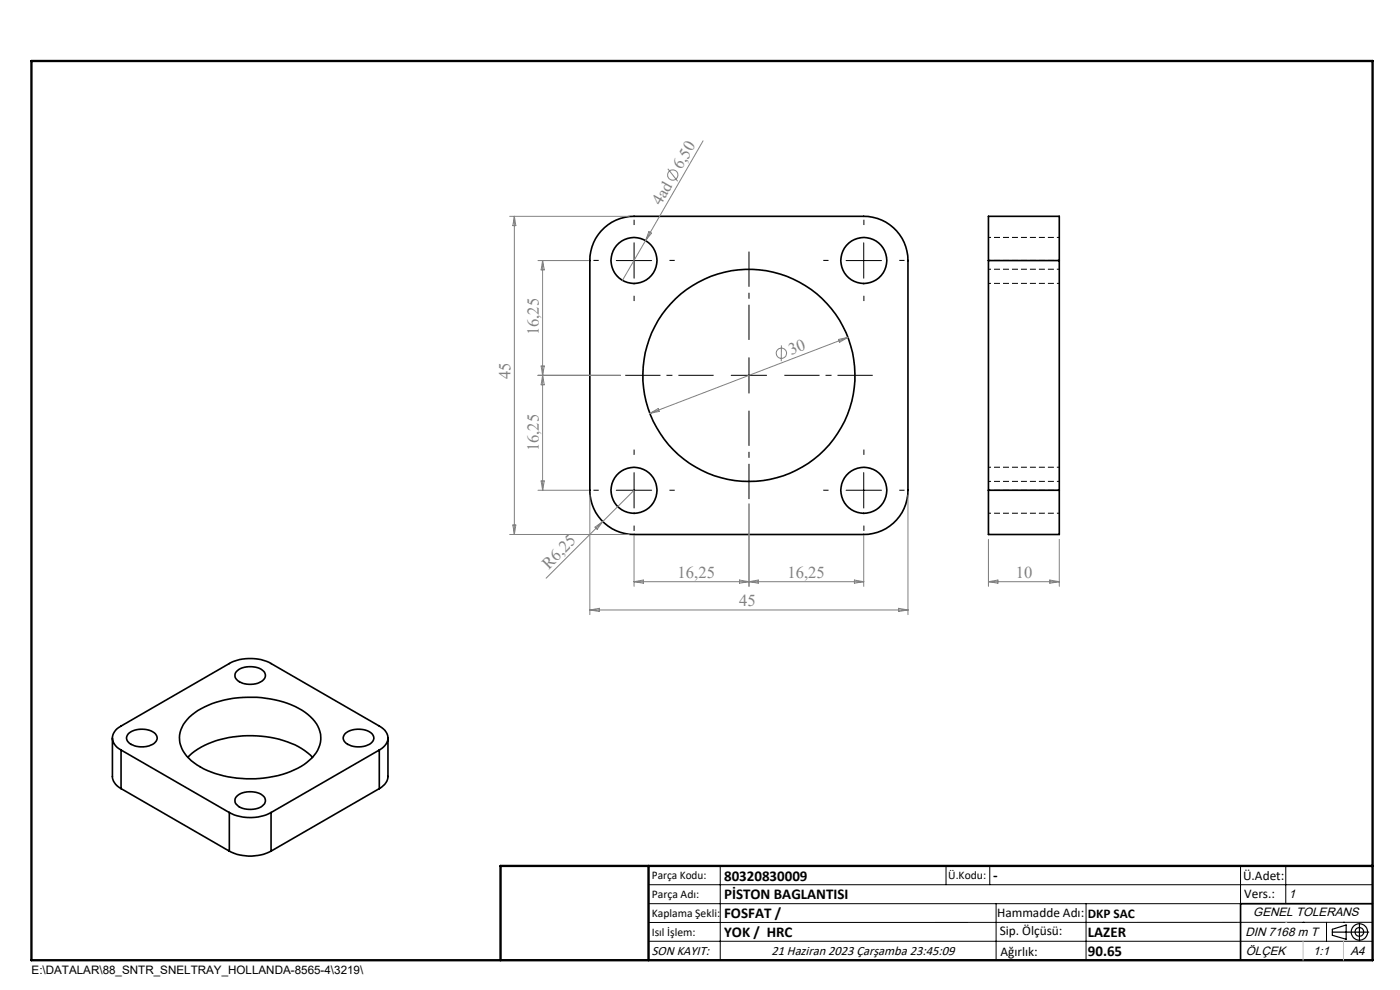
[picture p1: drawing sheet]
<svg xmlns="http://www.w3.org/2000/svg" width="297mm" height="210mm" viewBox="0 0 297 210" stroke-linecap="round" stroke-linejoin="round" font-family="sans-serif">
<g fill="none" stroke="#000" stroke-width=".35">
<path d="M127.5 49a9.3 9.3 0 0 1 7-3.1h48.7a9.4 9.4 0 0 1 9.4 9.4v48.7a9.4 9.4 0 0 1-9.4 9.4h-48.7a9.4 9.4 0 0 1-9.4-9.4v-48.7a9.3 9.3 0 0 1 2.4-6.3zM209.7 55.3v-9.4h15v9.4M209.7 55.3h15M209.7 55.3v48.7M224.7 55.3v48.7M209.7 104v9.4h15v-9.4M209.7 104h15M23.8 156.6v8.1a3.2 3.2 0 0 0 1.9 2.6M25.7 159.1a2.67 2.67 0 0 1-1.9-2.5 2.67 2.67 0 0 1 1.9-2.6l22.9-13.3a9.7 9.7 0 0 1 8.9 0l23 13.3a2.64 2.64 0 0 1 1.4 3.9l-.6 .6-.8 .6M25.7 159.1l22.9 13.3M25.7 159.1v8.2M27.2 155.6a4.6 4.6 0 0 1 5.9 .3 1.45 1.45 0 0 1-1.1 2.1 4.5 4.5 0 0 1-4.9-.8l-.3-.8z"/>
<path d="M40.2 152.1a19.8 19.8 0 0 1 14.2-4.2 18.5 18.5 0 0 1 11.4 4.1 5.8 5.8 0 0 1-.1 9.2 18.8 18.8 0 0 1-12.5 4 20.6 20.6 0 0 1-12-3.4 6.2 6.2 0 0 1-2.8-7l.5-1.1zM50.2 142.4a4.6 4.6 0 0 1 5.9 .2 1.5 1.5 0 0 1-1.1 2.2 4.2 4.2 0 0 1-5.1-1.1v-.8zM73.2 155.6a4.6 4.6 0 0 1 5.9 .3 1.45 1.45 0 0 1-1.1 2.1 4.5 4.5 0 0 1-5-.8l-.2-.8zM80.5 159.1l-23 13.3M80.5 159.1v8.2M82.3 156.6v8.1a3.2 3.2 0 0 1-1.8 2.6M25.7 167.3l22.9 13.2M39.8 160.6a18.3 18.3 0 0 1 12.7-4.5 19.8 19.8 0 0 1 13.3 4.1l.5 .4M48.6 172.4a9.7 9.7 0 0 0 8.9 0M48.6 172.4v8.1M50.2 168.9a4.6 4.6 0 0 1 5.9 .2 1.54 1.54 0 0 1-1.1 2.2 4.7 4.7 0 0 1-5-.8l-.2-.8zM57.5 172.4v8.1"/>
<path d="M80.5 167.3l-23 13.2M48.6 180.5a9.7 9.7 0 0 0 8.9 0M291.2 191.7h-28v12"/>
<circle cx="134.5" cy="55.3" r="4.9"/>
<circle cx="183.2" cy="55.3" r="4.9"/>
<circle cx="158.9" cy="79.6" r="22.5"/>
<circle cx="134.5" cy="104" r="4.9"/>
<circle cx="183.2" cy="104" r="4.9"/>
</g>
<path d="M224.7 55.2h-15M224.7 50.4h-15M224.7 57.1h-15M209.7 60.1h15M224.7 99.1h-15M209.7 108.9h15M209.7 102.1h15M224.7 104h-15" fill="none" stroke="#000" stroke-width=".21" stroke-dasharray="1.3 .6" stroke-dashoffset=".8" stroke-linecap="butt"/>
<g fill="none" stroke="#808080" stroke-width=".21">
<path d="M141.7 35.8l2.1 2.6M149.2 29.9l-12.3 21.1M108.1 45.9h25.4M109.1 45.9v67.5M109.1 45.9l.3 2h-.6zM114.1 55.3h10.8M115.1 55.3v48.7M115.1 55.3l.4 1.9h-.7zM136.9 51l-4.9 8.5M137.7 49.1l.5 .4-1.3 1.5zM114.1 79.6h17.5M114.8 77.6h.7l-.4 2z"/>
<path d="M115.1 79.6l.4 2h-.7zM165.8 73.3l-.1 3.3M177.9 72l2-.4-1.8 1zM179.9 71.6l-42 16.1M137.9 87.7l1.7-1 .2 .6zM108.1 113.4h25.4M108.8 111.4h.6l-.3 2zM114.1 104h10.8M114.8 102h.7l-.4 2zM125.1 105v25.4M126.2 111.8l1.7-1.2-1.2 1.7zM134.5 113.6v10.8"/>
<path d="M134.5 104l-18.6 18.7M158.9 106.9v17.5M183.2 113.6v10.8M192.6 105v25.4M209.7 114.4v10M224.7 114.4v10M125.1 129.4h67.5M125.1 129.4l2-.4v.7zM134.5 123.4h48.7M134.5 123.4l2-.4v.7zM156.9 123l2 .4-2 .3zM158.9 123.4l2-.4v.7z"/>
<path d="M181.3 123l1.9 .4-1.9 .3zM190.6 129l2 .4-2 .3zM209.7 123.4h15M209.7 123.4l2-.4v.7zM222.7 123l2 .4-2 .3z"/>
<circle cx="142.7" cy="37.1" r="1.09"/>
<circle cx="165.8" cy="74.9" r="1.09"/>
</g>
<g fill="none" stroke="#000" stroke-width=".25">
<path d="M282.6 197.7h7.8M282.6 197.1l3-.9v3l-3-.8zM288.4 195.8v3.8M106.2 203.7h185"/>
<circle cx="288.4" cy="197.7" r="1.74"/>
<circle cx="288.4" cy="197.7" r=".93"/>
</g>
<g fill="none" stroke="#000" stroke-width=".21" stroke-dasharray="15.2 1.3 1.3 1.3" stroke-linecap="butt">
<path d="M127 55.2h-1.1M134.5 47.7v-1.1M142 55.2h1.1M175.8 55.2h-1.2M183.3 47.7v-1.1M190.8 55.2h1.1M134.5 62.7v1.2M183.3 62.7v1.2M134.5 96.5v-1.1M183.3 96.5v-1.1M127 104h-1.1M134.5 111.5v1.1"/>
<path d="M142 104h1.1M175.8 104h-1.2M183.3 111.5v1.1M190.8 104h1.1"/>
</g>
<path d="M151.4 79.6h-18.8M158.9 72.1v-18.7M166.4 79.6h18.7M158.9 87.1v18.8" fill="none" stroke="#000" stroke-width=".21" stroke-dasharray="15.2 1.3 1.3 1.3" stroke-dashoffset="7.8" stroke-linecap="butt"/>
<g fill="none" stroke="#000" stroke-width=".21">
<path d="M130.7 55.3h7.6M134.5 51.5v7.5M179.5 55.3h7.5M183.2 51.5v7.5M155.1 79.6h7.5M158.9 75.9v7.5M130.7 104h7.6M134.5 100.3v7.5M179.5 104h7.5M183.2 100.3v7.5M137.6 187.7h153.6M137.6 191.7h153.6"/>
<path d="M137.6 199.7h153.6M152.8 183.7v20M200.7 183.7v4M210 183.7v4M211.3 191.7v12M230.4 191.7v12M263.2 183.7v20M272.8 183.7v8M276.4 195.6h.1M281.4 195.6v4.1M285 195.6h.1M291.2 195.6l-153.6 .1"/>
</g>
<path d="M6.7 12.9h284.5v190.8h-284.5zM137.6 183.7v20M291.2 183.7h-185v20" fill="none" stroke="#000" stroke-width=".5"/>
<path d="M276.4 199.7v4M285 199.7v4" fill="none" stroke="#c0c0c0" stroke-width=".21"/>
<path d="M272.8 195.6h.1" fill="none" stroke="#c0c0c0" stroke-width=".25"/>
<g font-size="3.5" fill="#808080">
<text x="144.6" y="36.1" transform="rotate(-60 144.6 36.1)">6,50</text>
<text x="140.2" y="43.7" transform="rotate(-60 140.2 43.7)">4ad</text>
<text x="114.3" y="71.2" transform="rotate(-90 114.3 71.2)">16,25</text>
<text x="167.8" y="75.3" transform="rotate(-21 167.8 75.3)">30</text>
<text x="108.3" y="80.4" transform="rotate(-90 108.3 80.4)">45</text>
<text x="114.3" y="95.7" transform="rotate(-90 114.3 95.7)">16,25</text>
<text x="116.4" y="120.9" transform="rotate(-45 116.4 120.9)">R6,25</text>
<text x="143.8" y="122.5">16,25</text>
<text x="167.1" y="122.5">16,25</text>
<text x="215.5" y="122.5">10</text>
<text x="156.8" y="128.5">45</text>
</g>
<g font-size="3.2">
<text x="153.6" y="186.8">80320830009</text>
<text x="153.6" y="190.8">PİSTON BAGLANTISI</text>
<text x="210.7" y="186.6">-</text>
<text x="153.6" y="194.8">FOSFAT /</text>
<text x="153.6" y="198.8">YOK / HRC</text>
<text x="230.8" y="198.7">LAZER</text>
<text x="230.8" y="202.8">90.65</text>
</g>
<g font-size="2.8">
<text x="263.7" y="186.7">Ü.Adet:</text>
<text x="263.9" y="190.5">Vers.:</text>
<text x="211.5" y="194.5">Hammadde Adı:</text>
<text x="230.8" y="194.7">DKP SAC</text>
<text x="138.3" y="202.6">SON KAYIT:</text>
<text x="163.6" y="202.6">21 Haziran 2023 Çarşamba 23:45:09</text>
<text x="212.1" y="198.4">Sip. Ölçüsü:</text>
<text x="212.2" y="202.7">Ağırlık:</text>
</g>
<g font-size="2.6">
<text x="273.4" y="190.4">1</text>
<text x="265.9" y="194.4">GENEL TOLERANS</text>
<text x="264.2" y="198.5">DIN 7168 m T</text>
<text x="264.3" y="202.6">ÖLÇEK</text>
<text x="278.5" y="202.6">1:1</text>
<text x="286.5" y="202.6">A4</text>
</g>
<g font-size="2.5">
<text x="138.3" y="186.4">Parça Kodu:</text>
<text x="138.3" y="190.5">Parça Adı:</text>
<text x="201.2" y="186.5">Ü.Kodu:</text>
<text x="138.3" y="194.5">Kaplama Şekli:</text>
<text x="138.3" y="198.6">Isıl İşlem:</text>
<text x="6.7" y="206.7">E:\DATALAR\88_SNTR_SNELTRAY_HOLLANDA-8565-4\3219\</text>
</g>
</svg>
